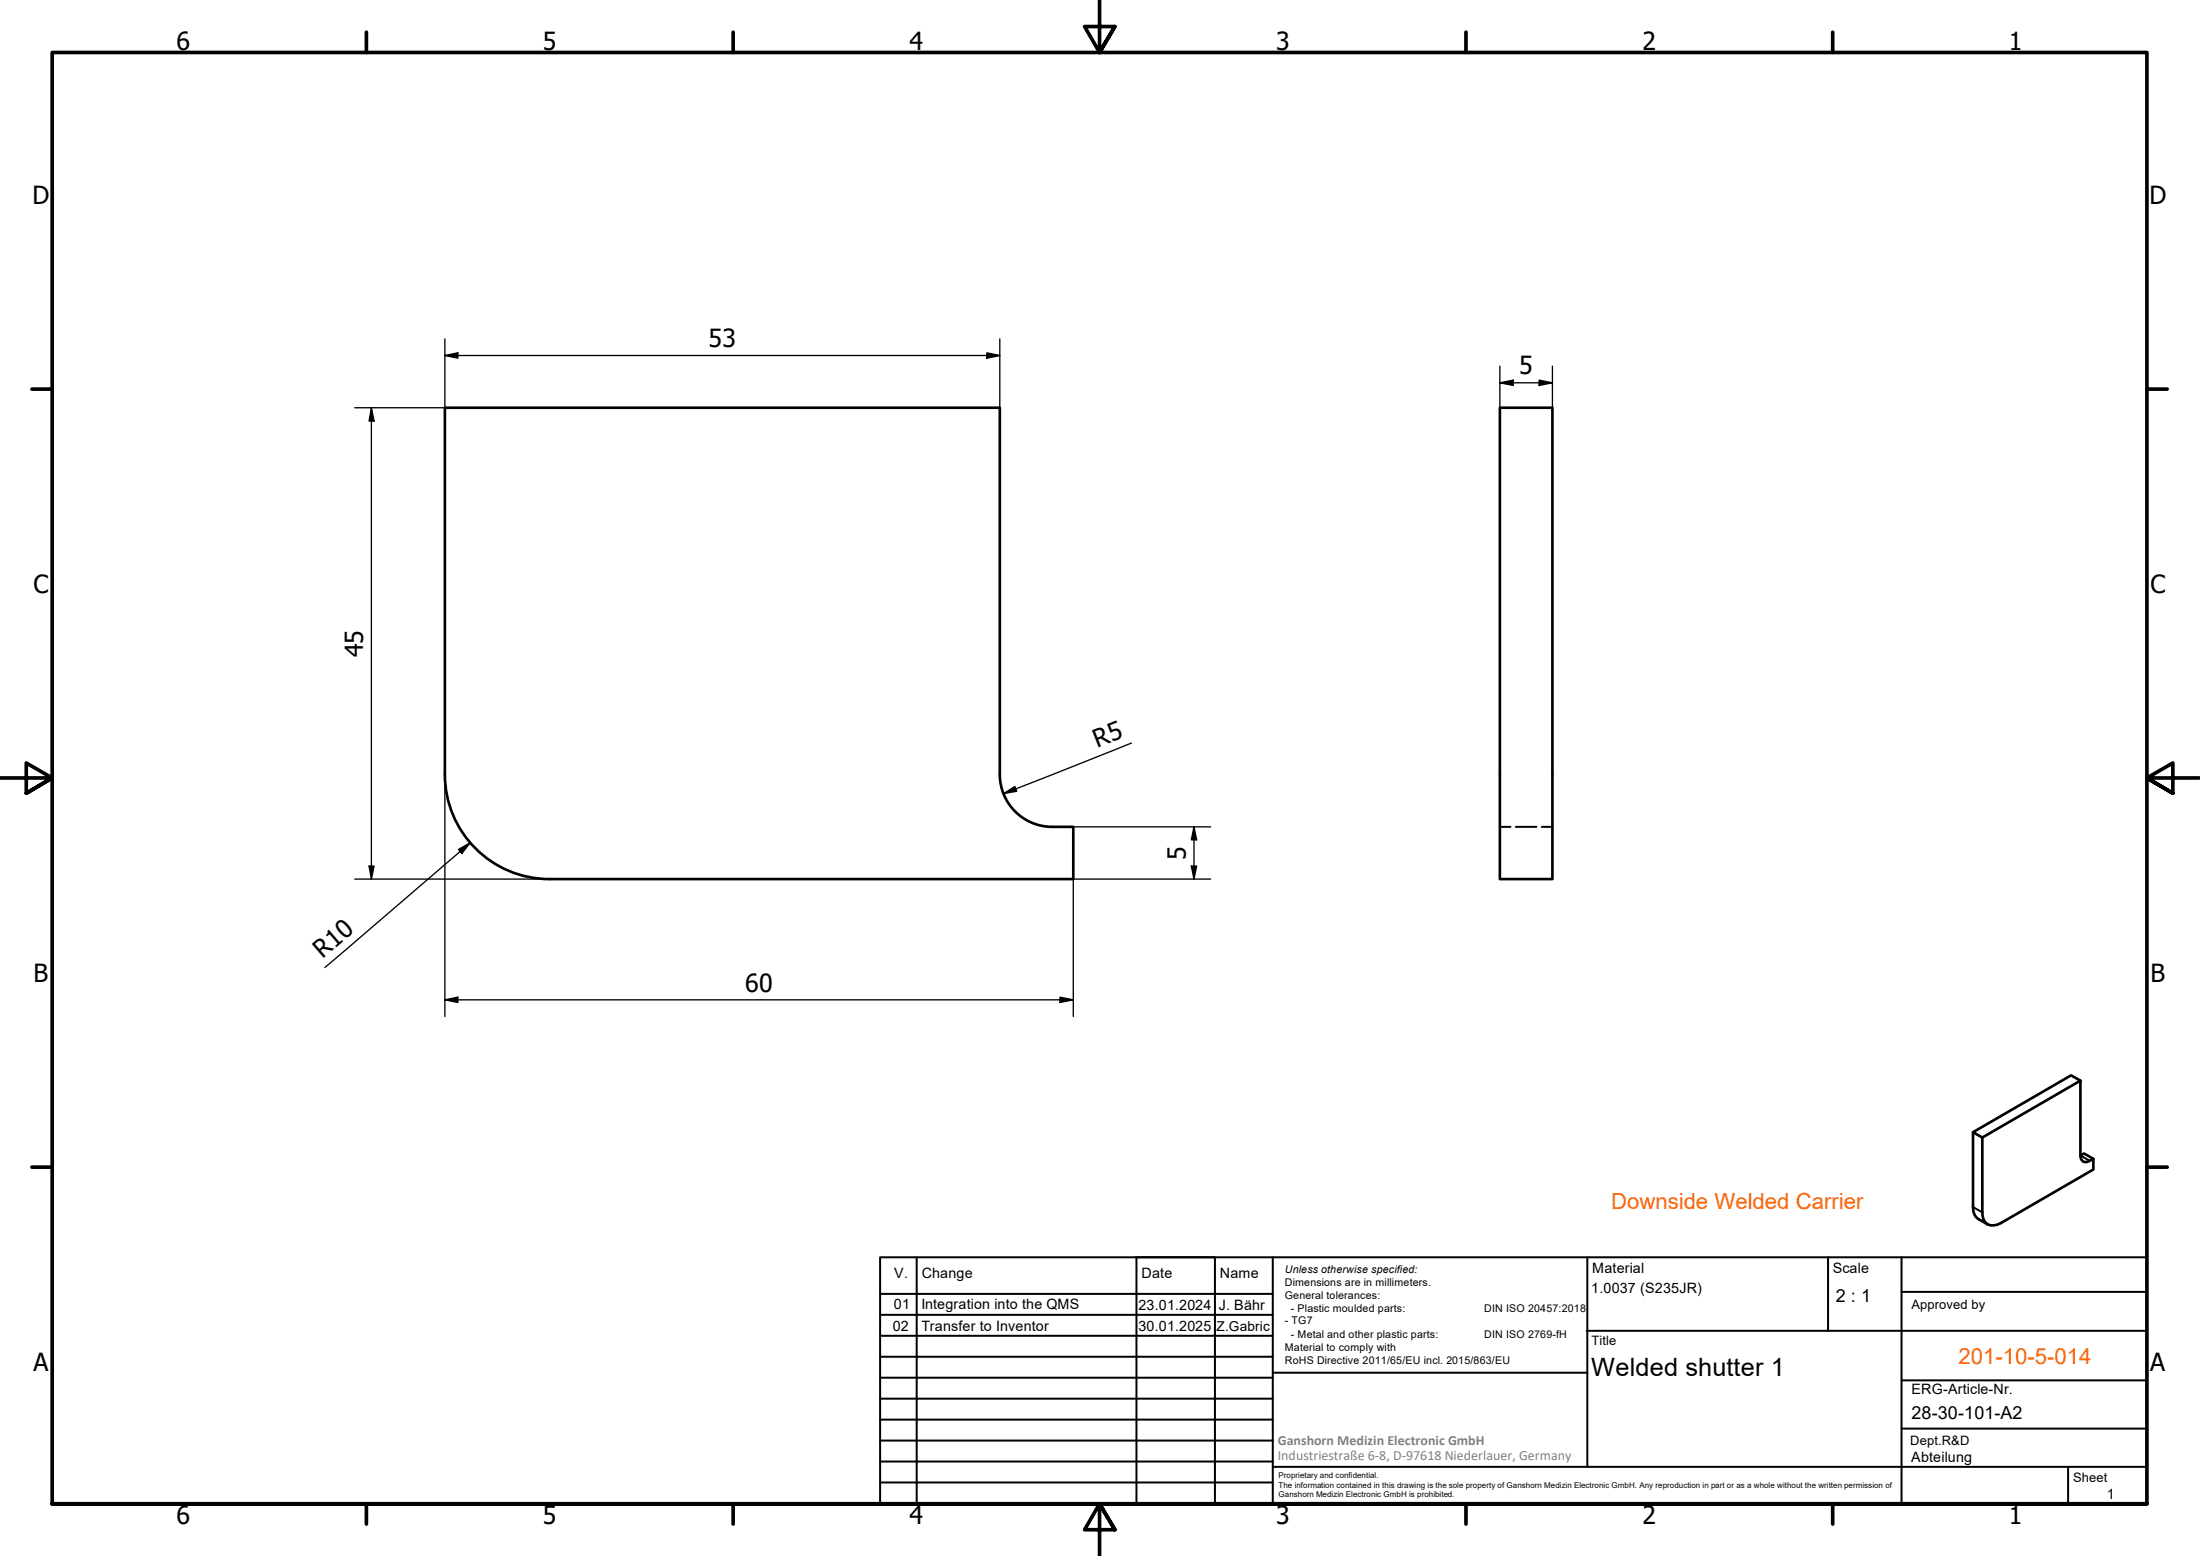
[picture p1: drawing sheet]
<svg xmlns="http://www.w3.org/2000/svg" width="420mm" height="297mm" viewBox="0 0 420 297" stroke-linecap="round" stroke-linejoin="round" font-family="sans-serif">
<!-- layer: Visible (ISO) -->
<path d="M85 77.8h105.9v70a10 10 0 0 0 10.1 10h4v10h-100.1a20 20 0 0 1-19.9-20zM286.4 77.8h10.1v90h-10.1zM376.8 216.1v14.3a2.48 2.48 0 0 0 1 2.3l1.8 1M378.6 217.2v14.2a2.09 2.09 0 0 0 2.8 2.4l18.4-10.5v-2.1l-1.8-1-.7 .4M397.3 206.3l-18.7 10.9-1.8-1.1 18.7-10.8 1.8 1v14.3a1.08 1.08 0 0 0 .5 1.1 1.08 1.08 0 0 0 1.3-.1l.7-.4" fill="none" stroke="#000" stroke-width=".51"/>
<!-- layer: Hidden (ISO) -->
<path d="M286.4 157.8h2.1M289.5 157.8h3.9M294.4 157.8h2.1" fill="none" stroke="#000" stroke-width=".38"/>
<!-- layer: Visible Narrow (ISO) -->
<path d="M376.8 230.4l1.8 1M397.3 220.6l1.8 1" fill="none" stroke="#000" stroke-width=".38"/>
<!-- layer: Border (ISO) -->
<g fill="none" stroke="#000" stroke-width=".7">
<path d="M70 6.1v3.9M140 6.1v3.9M210 0v10l-2.9-4.9h5.8l-2.9 4.9 2.9-4.9M280 6.1v3.9M350 6.1v3.9M6.1 74.3h3.9M410 74.3h3.9M0 148.5h10l-5-2.8v5.7l5-2.9-5 2.9M420 148.5h-10l5-2.8v5.7l-5-2.9 5 2.9M6.1 222.8h3.9M410 222.8h3.9M10 287.1v-277.1h400v277.1h-400h400"/>
<path d="M70 287.1v3.8M140 287.1v3.8M212.9 292l-2.9-4.9 2.9 4.9h-5.8l2.9-4.9v9.9M280 287.1v3.8M350 287.1v3.8"/>
</g>
<!-- layer: TitleBlock -->
<g fill="none" stroke="#000" stroke-width=".38">
<path d="M168.1 251h75M168.1 247h75M168.1 255h75M168.1 259h75M175.1 240v47M216.9 240h15M217 240v47M232 240v47M243.1 240.1v46.9h-75v-47h241.9v47.1h-167M303 254h107M303.1 240v40M349.1 240v14"/>
<path d="M363.2 240v47.1M363.2 246.6h46.8M168.1 271h75M168.1 263h75M168.1 267h75M168.1 275h75M168.1 279h75M243.1 262.1h60M363.2 272.7h46.8M363.2 263.5h46.8M168.1 283h75M216.9 287h15"/>
<path d="M243.1 280h166.9M395 280.1v7"/>
</g>
<!-- layer: Dimension (ISO) -->
<g fill="none" stroke="#000" stroke-width=".25">
<path d="M70.9 77.8v90M70.9 77.8l.5 2.6h-.9zM85 64.7v13.1h-17.2M85 67.9l2.4-.5v1zM85 67.9h105.9M188.5 67.4l2.4 .5-2.4 .5zM190.9 64.7v13.1M286.4 69.9v7.9M286.4 73.1l2.6-.5v1zM286.4 73.1h10.1M293.9 72.6l2.6 .5-2.6 .5zM296.5 69.9v7.9"/>
<path d="M85 147.9v46.1M191.6 151.5l2.2-1.3 .4 .9zM205 157.8h26.2M216.1 141.8l-24.5 9.7M228 157.8v10M228 157.8l.5 2.5h-1zM67.8 167.8h37.2M70.5 165.3h.9l-.5 2.5zM87.6 162.2l2.2-1.3-1.6 2zM89.8 160.9l-27.8 23.8M227.5 165.3h1l-.5 2.5zM231.2 167.8h-26.2v26.2"/>
<path d="M85 190.9l2.4-.5v1zM85 190.9h120M202.4 190.4l2.6 .5-2.6 .5z"/>
</g>
<path d="M85 67.9l2.4-.5v1zM188.5 67.4l2.4 .5-2.4 .5zM286.4 73.1l2.6-.5v1zM293.9 72.6l2.6 .5-2.6 .5zM70.9 77.8l.5 2.6h-.9zM191.6 151.5l2.2-1.3 .4 .9zM70.5 165.3h.9l-.5 2.5zM87.6 162.2l2.2-1.3-1.6 2zM227.5 165.3h1l-.5 2.5zM228 157.8l.5 2.5h-1zM85 190.9l2.4-.5v1zM202.4 190.4l2.6 .5-2.6 .5z" fill="#000"/>
<g font-size="4.8">
<text x="33.7" y="9.6">6</text>
<text x="103.7" y="9.6">5</text>
<text x="173.7" y="9.6">4</text>
<text x="243.7" y="9.6">3</text>
<text x="313.7" y="9.6">2</text>
<text x="383.7" y="9.6">1</text>
<text x="6.2" y="38.9">D</text>
<text x="410.5" y="38.9">D</text>
<text x="135.3" y="66.3">53</text>
<text x="290.1" y="71.5">5</text>
<text x="6.4" y="113.1">C</text>
<text x="410.7" y="113.1">C</text>
<text x="69.3" y="125.5" transform="rotate(-90 69.3 125.5)">45</text>
<text x="209.5" y="142.7" transform="rotate(-22 209.5 142.7)">R5</text>
<text x="226.4" y="164.1" transform="rotate(-90 226.4 164.1)">5</text>
<text x="61.6" y="183" transform="rotate(-41 61.6 183)">R10</text>
<text x="6.4" y="187.4">B</text>
<text x="142.3" y="189.3">60</text>
<text x="410.7" y="187.4">B</text>
<text x="6.4" y="261.7">A</text>
<text x="303.9" y="262.6">Welded shutter 1</text>
<text x="410.7" y="261.7">A</text>
<text x="33.7" y="290.9">6</text>
<text x="103.7" y="290.9">5</text>
<text x="173.7" y="290.9">4</text>
<text x="243.7" y="290.9">3</text>
<text x="313.7" y="290.9">2</text>
<text x="383.7" y="290.9">1</text>
</g>
<g font-size="4.2" fill="#ff6200">
<text x="307.7" y="230.7">Downside Welded Carrier</text>
<text x="374" y="260.4">201-10-5-014</text>
</g>
<g font-size="3.4">
<text x="350.6" y="248.5">2 : 1</text>
<text x="365.1" y="270.9">28-30-101-A2</text>
</g>
<g font-size="2.7">
<text x="170.8" y="244">V.</text>
<text x="176" y="244">Change</text>
<text x="218" y="244">Date</text>
<text x="233" y="244">Name</text>
<text x="304.1" y="243">Material</text>
<text x="350" y="243.1">Scale</text>
<text x="170.7" y="249.9">01</text>
<text x="176" y="249.9">Integration into the QMS</text>
<text x="217.4" y="250">23.01.2024</text>
<text x="232.8" y="250">J. Bähr</text>
<text x="303.9" y="246.8">1.0037 (S235JR)</text>
<text x="170.5" y="254">02</text>
<text x="176" y="254">Transfer to Inventor</text>
<text x="217.4" y="254">30.01.2025</text>
<text x="365.1" y="266.1">ERG-Article-Nr.</text>
<text x="365" y="279">Abteilung</text>
<text x="402.3" y="286.2">1</text>
</g>
<g font-size="2.7" fill="#808080">
<text x="244" y="275.8">Ganshorn Medizin Electronic GmbH</text>
<text x="244" y="278.7">Industriestraße 6-8, D-97618 Niederlauer, Germany</text>
</g>
<text font-size="2.6" x="232.3" y="254.1">Z.Gabric</text>
<g font-size="2.5">
<text x="365.1" y="249.9">Approved by</text>
<text x="304" y="256.8">Title</text>
<text x="364.8" y="275.8">Dept.R&amp;D</text>
<text x="395.9" y="282.9">Sheet</text>
</g>
<g font-size="2">
<text x="245.4" y="242.9">Unless otherwise specified:</text>
<text x="245.4" y="245.4">Dimensions are in millimeters.</text>
<text x="245.4" y="247.9">General tolerances:</text>
<text x="246.5" y="250.4">- Plastic moulded parts:</text>
<text x="283.5" y="250.4">DIN ISO 20457:2018</text>
<text x="245.4" y="252.8">- TG7</text>
<text x="245.4" y="257.9">Material to comply with</text>
<text x="246.5" y="255.4">- Metal and other plastic parts:</text>
<text x="283.5" y="255.4">DIN ISO 2769-fH</text>
<text x="245.4" y="260.3">RoHS Directive 2011/65/EU incl. 2015/863/EU</text>
</g>
<g font-size="1.5">
<text x="244.2" y="282.2">Proprietary and confidential.</text>
<text x="244.2" y="284">The information contained in this drawing is the sole property of Ganshorn Medizin Electronic GmbH. Any reproduction in part or as a whole without the written permission of</text>
<text x="244.2" y="285.8">Ganshorn Medizin Electronic GmbH is prohibited.</text>
</g>
</svg>
